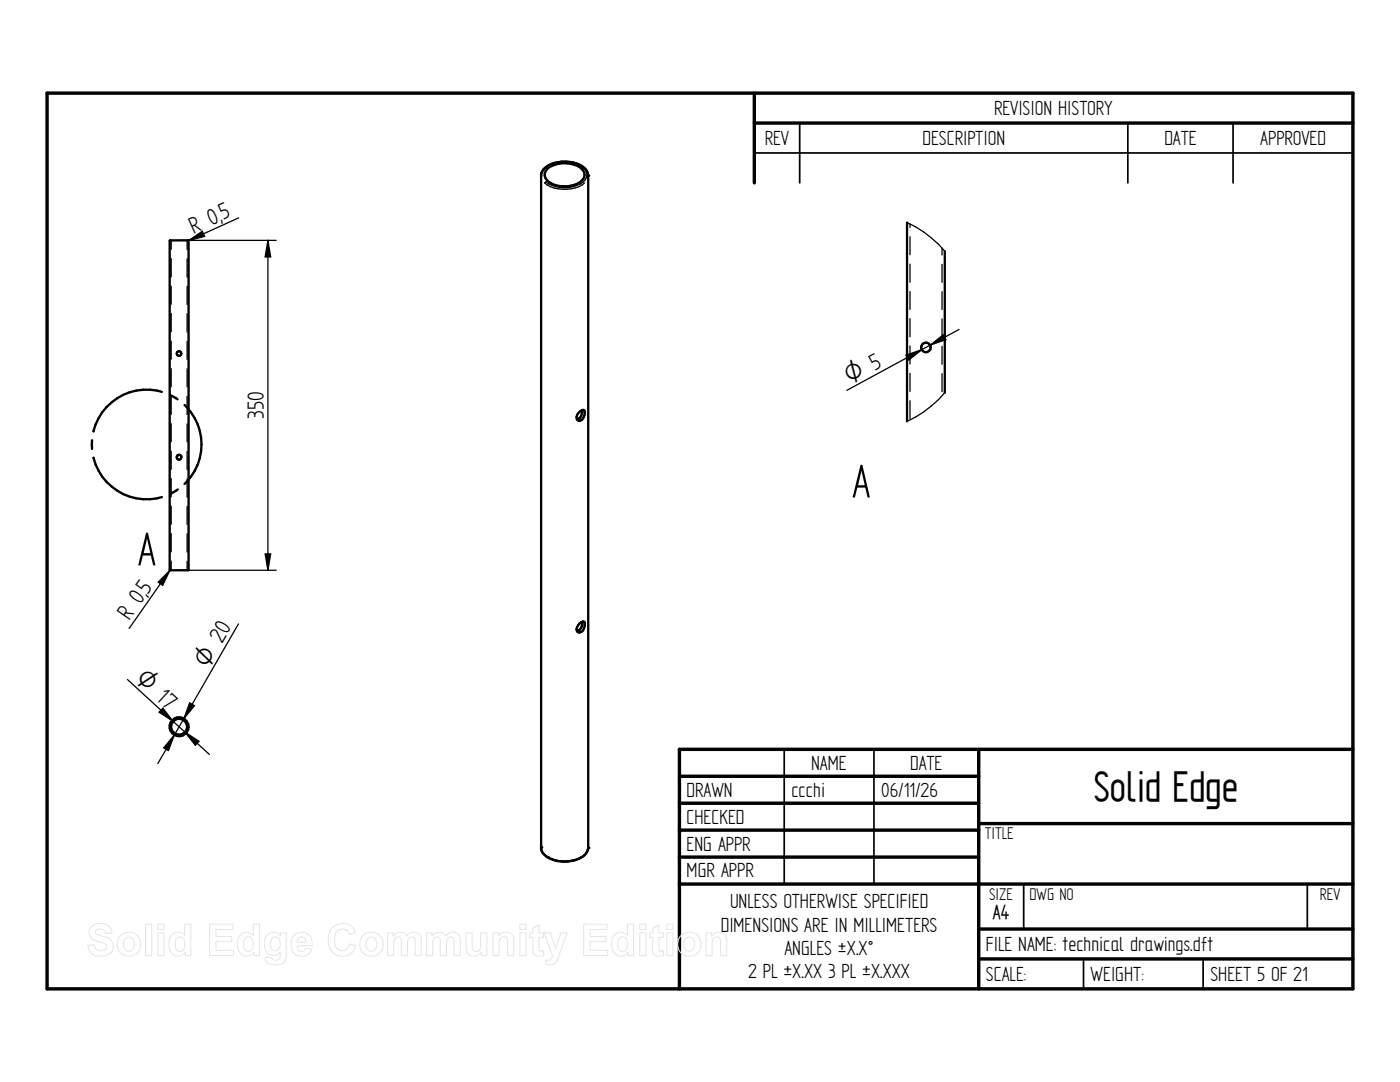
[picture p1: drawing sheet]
<svg xmlns="http://www.w3.org/2000/svg" width="279mm" height="216mm" viewBox="0 0 279 216" stroke-linecap="round" stroke-linejoin="round" font-family="sans-serif">
<g fill="none" stroke="#000" stroke-width=".68">
<path d="M9.4 18.6h260.6v178.7h-260.6zM150.5 18.6v17.9M150.5 24.6h119.5M135.6 154.9h59.7M195.3 149.5v47.8M270 149.5h-134.4v47.8M135.6 160.3h59.7M135.6 165.7h59.7M135.6 171h59.7M135.6 176.4h134.4M195.3 164.3h74.7M195.3 185.4h74.7"/>
<path d="M195.3 191.3h74.7"/>
</g>
<path d="M150.5 30.5h119.5M159.6 24.6v11.9M225.1 24.6v11.9M246.1 24.6v11.9M156.5 149.5v26.9M174.4 149.5v26.9M204.3 176.5v8.9M260.9 176.5v8.9M216.2 191.3v6M240.1 191.3v6" fill="none" stroke="#000" stroke-width=".34"/>
<g fill="none" stroke="#000" stroke-width=".47">
<path d="M109.2 33.7a5.8 5.8 0 0 1 6.8-.1 1.65 1.65 0 0 1 .6 1.6 1.65 1.65 0 0 1-1.2 1.3 6 6 0 0 1-6.2-.5 1.54 1.54 0 0 1 0-2.3zM34 48h3.6l-.1 65.8-3.6-.1zM181 44.4v39.7M188.6 50.1v28.3M32.3 78.2a10.9 10.9 0 0 0-13.6 7.9M34 78.8l1.4 .9M18.4 87.8v1.8M18.7 91.3a10.9 10.9 0 0 0 13.6 7.9M35.5 97.7l-1.5 .9M36.8 80.8a10.8 10.8 0 0 1 0 15.8M115.4 82.4a1.04 1.04 0 0 1 1.2-.5 1.52 1.52 0 0 1-1 2l-.3-.1a1 1 0 0 1 .1-1.4zM116.2 81.8a1.58 1.58 0 0 1-1.1 1.9"/>
<path d="M115.7 124.4l.6-.4 .2 .1a1.51 1.51 0 0 1-1 2.1l-.1-.1a.79 .79 0 0 1 0-1.3zM116.2 124.1a1.61 1.61 0 0 1-1.1 1.8M117.4 169.1v-134.2a3.6 3.6 0 0 0-3-2.5 6.2 6.2 0 0 0-5.7 1.2l-.5 .5-.2 .7v134.6a2.49 2.49 0 0 0 1.3 1.7M117.4 169.2l-.1 .4a3 3 0 0 1-1.5 1.6 7.6 7.6 0 0 1-6.2 0l-.2-.1"/>
<circle cx="35.7" cy="70.5" r=".47"/>
<circle cx="184.8" cy="69.3" r=".94"/>
<circle cx="35.7" cy="91.2" r=".48"/>
<circle cx="35.7" cy="145" r="1.89"/>
<circle cx="35.7" cy="145" r="1.59"/>
</g>
<g fill="none" stroke="#000" stroke-width=".25">
<path d="M108.7 36.5h.1M108.7 36.5a6.9 6.9 0 0 0 8 0M108.9 33.4a6.4 6.4 0 0 1 7.9 .5 1.89 1.89 0 0 1-1 2.8 6.4 6.4 0 0 1-6.9-.5M117.4 35.1h.1M34.2 48v1.7M34.2 51.6v3.6M34.2 57.1v3.6M35.7 48h19.4M37.3 48v1.8M37.3 51.6v3.7M37.3 57.1v3.6M37.6 48l2.8-1.9 .5 1.1z"/>
<path d="M47.6 43.5l-10.1 4.5M53.5 48l.5 3.3h-1.1zM53.5 48v65.8M181 44.4a21.2 21.2 0 0 1 7.6 5.7M181.6 44.7v.7M181.6 47.2v3.6M181.6 52.7v3.6M181.6 58.2v3.5M188 49.5v1.4M188 52.7v3.6M188 58.2v3.6M34.2 62.6v3.6"/>
<path d="M34.2 68.1v3.6M34.2 73.6v3.6M34.2 79v3.7M35.6 71h.1M35.8 71h.1M37.3 62.6v3.7M37.3 68.1v3.6M37.3 73.6v3.6M37.3 79.1v3.6M180.8 70.9l3.2-1.1-2.6 2zM181.6 63.6v3.6M181.6 69v3.6"/>
<path d="M181.6 74.5v3.6M181.6 80v3.5M183.9 69h.1M185.6 68.9h.1M185.6 68.9l2.7-2.1 .5 1zM188 63.6v3.6M188 69.1v3.6M188 74.5v3.6M188.6 78.4a22.2 22.2 0 0 1-7.6 5.7M191.4 65.7l-22.4 12.2M34.2 84.5v3.6M34.2 90v3.6"/>
<path d="M34.2 95.5v3.6M35.3 91.1h.1M36.2 91h.1M37.3 84.6v3.6M37.3 90.1v3.6M37.3 95.5v3.7M33.9 113.8l-1.4 3-.9-.6zM34 113.7l-8.2 11.7M34.2 101v3.6M34.2 106.5v3.6M34.2 112v1.8M35.7 113.8h19.4"/>
<path d="M37.3 101v3.6M37.3 106.5v3.7M37.3 112v1.8M52.9 110.5h1.1l-.5 3.3zM25.4 135.6l16.4 14.9M47.6 124.5l-10.9 18.9M32.5 141.3l2 2.6-2.8-1.8zM34.8 146.6l-1.2 3.2-.9-.6zM35.3 146.6h.1M35.3 146.9h.1M35.3 143.2h.1M35.3 143.4v.1"/>
<path d="M35.3 146.7v.2M36.2 143.5h.1M36.2 143.2h.1M36.2 143.2v.1M36.2 143.4v.1M36.2 146.6h.1M36.2 146.8v.1M36.7 143.4l-5.2 9M36.9 146.1l2.8 1.8-.7 .8zM37.8 140.3l1 .5-2.1 2.6zM108.7 170.5a6.8 6.8 0 0 0 8 0"/>
</g>
<g fill="#000">
<circle cx="117.4" cy="35.1" r=".23"/>
<circle cx="108" cy="169.1" r=".23"/>
<circle cx="109.3" cy="171.1" r=".23"/>
<circle cx="117.4" cy="169.2" r=".23"/>
</g>
<path d="M37.6 48l2.8-1.9 .5 1.1zM53.5 48l.5 3.3h-1.1zM180.8 70.9l3.2-1.1-2.6 2zM185.6 68.9l2.7-2.1 .5 1zM33.9 113.8l-1.4 3-.9-.6zM52.9 110.5h1.1l-.5 3.3zM32.5 141.3l2 2.6-2.8-1.8zM34.8 146.6l-1.2 3.2-.9-.6zM37.8 140.3l1 .5-2.1 2.6zM36.9 146.1l2.8 1.8-.7 .8z" fill="#000"/>
<g fill="none" stroke="#e6e6e6" stroke-width=".21">
<path d="M18.2 184.9a2.8 2.8 0 0 1 3.8 .2l.4 1.1-1.3 .1a1.11 1.11 0 0 0-1-.9 1.11 1.11 0 0 0-1.1 .6l.2 .4 .4 .2a4.6 4.6 0 0 1 2.8 1.3 2.03 2.03 0 0 1-.2 2.2 2.03 2.03 0 0 1-2.1 .7 2.26 2.26 0 0 1-2.6-2.2l1.3-.1a1.34 1.34 0 0 0 1.1 1.2 1.34 1.34 0 0 0 1.4-.9 1.2 1.2 0 0 0-1.2-.8 2.31 2.31 0 0 1-2.3-2l.1-.6zM24.1 186.7a2.37 2.37 0 0 1 3.5 .2 2.37 2.37 0 0 1-.6 3.5 2.37 2.37 0 0 1-3.4-1 2.68 2.68 0 0 1 .5-2.7zM25 187.4a1.09 1.09 0 0 1 1.3-.2 1.09 1.09 0 0 1 .5 1.2 1.12 1.12 0 0 1-1.1 1.4 1.12 1.12 0 0 1-1.1-1.4zM29 184.4h1.3v6.3h-1.3zM31.5 184.4h1.2v1.1h-1.2zM31.5 186.1h1.2v4.6h-1.2zM34.2 186.6a1.71 1.71 0 0 1 2.7 0v-2.2h1.2v6.3h-1.1v-.7a1.8 1.8 0 0 1-2.1 .7 1.8 1.8 0 0 1-1.2-1.9l.1-1.3zM35.2 187.3a.94 .94 0 0 1 1.1-.3 .94 .94 0 0 1 .6 1.1 1.27 1.27 0 0 1-1.2 1.7 1.79 1.79 0 0 1-.5-2.5zM41.8 184.4h4.7v1.1h-3.4v1.4h3.1v1h-3.1v1.7h3.5v1.1h-4.8zM47.9 186.6a1.71 1.71 0 0 1 2.6 0v-2.2h1.3v6.3h-1.1v-.7a1.8 1.8 0 0 1-2.1 .7 1.8 1.8 0 0 1-1.2-1.9l.1-1.3zM48.9 187.3a.94 .94 0 0 1 1.1-.3 .94 .94 0 0 1 .5 1.1 1.27 1.27 0 0 1-1.2 1.7 1.79 1.79 0 0 1-.4-2.5zM53.3 186.6a1.7 1.7 0 0 1 2.7 .2v-.7h1.1v4.1a1.85 1.85 0 0 1-2.1 2.3 1.62 1.62 0 0 1-2.1-1.5l1.4 .1a.85 .85 0 0 0 1 .5 .85 .85 0 0 0 .6-1v-.6a1.76 1.76 0 0 1-2 .5 1.76 1.76 0 0 1-1.1-1.7v-1.3z"/>
<path d="M54.2 187.3a1.02 1.02 0 0 1 1.3-.2 1.02 1.02 0 0 1 .4 1.3 1 1 0 0 1-.5 1.2 1 1 0 0 1-1.3-.4l-.1-1.2zM58.7 186.7a2.1 2.1 0 0 1 2.3-.5 2.1 2.1 0 0 1 1.3 2v.5h-3a.88 .88 0 0 0 .6 1.1 .88 .88 0 0 0 1.1-.6l1.2 .2a2.18 2.18 0 0 1-2.7 1.3 2.18 2.18 0 0 1-1.4-2.7l.2-.7zM59.6 187.2a.88 .88 0 0 1 1-.2 .88 .88 0 0 1 .5 1h-1.8zM66.3 185.2a2.72 2.72 0 0 1 4.7 .9l-1.3 .3a1.5 1.5 0 0 0-1.7-1 1.5 1.5 0 0 0-1.2 1.6 2.15 2.15 0 0 0 1.2 2.7 1.46 1.46 0 0 0 1.8-1.4l1.2 .4a2.81 2.81 0 0 1-3.3 2 2.81 2.81 0 0 1-2.2-3.1 3.6 3.6 0 0 1 .8-2.4zM72.4 186.7a2.37 2.37 0 0 1 3.6 .2 2.37 2.37 0 0 1-.7 3.5 2.37 2.37 0 0 1-3.3-1 2.68 2.68 0 0 1 .4-2.7zM73.3 187.4a1.09 1.09 0 0 1 1.4-.2 1.09 1.09 0 0 1 .5 1.2 1.12 1.12 0 0 1-1.1 1.4 1.12 1.12 0 0 1-1.1-1.4zM77.3 186.1h1.1v.7a1.61 1.61 0 0 1 2.8-.1 1.57 1.57 0 0 1 1.8-.6 1.57 1.57 0 0 1 1.1 1.7v2.9h-1.3v-3a.74 .74 0 0 0-.8-.7 .74 .74 0 0 0-.6 .8l-.1 2.9h-1.2v-2.9a.74 .74 0 0 0-.7-.9 .74 .74 0 0 0-.8 .9v2.9h-1.3zM85.1 186.1h1.1v.7a1.61 1.61 0 0 1 2.8-.1 1.57 1.57 0 0 1 1.8-.6 1.57 1.57 0 0 1 1.1 1.7v2.9h-1.3v-3a.74 .74 0 0 0-.8-.7 .74 .74 0 0 0-.6 .8l-.1 2.9h-1.2v-2.9a.74 .74 0 0 0-.7-.9 .74 .74 0 0 0-.8 .9v2.9h-1.3zM93 186.1h1.2v2.6a.85 .85 0 0 0 1 1.1 1.07 1.07 0 0 0 .7-1.3v-2.4h1.3v4.6h-1.1v-.7a1.63 1.63 0 0 1-2 .8 1.63 1.63 0 0 1-1.1-1.8zM98.4 186.1h1.1v.7a1.63 1.63 0 0 1 1.9-.8 1.63 1.63 0 0 1 1.1 1.8v2.9h-1.2v-2.8a.84 .84 0 0 0-.9-.9 .84 .84 0 0 0-.8 1v2.7h-1.2zM103.8 184.4h1.2v1.1h-1.2zM103.8 186.1h1.2v4.6h-1.2z"/>
<path d="M106.3 185.3l1.3-.8v1.6h.9v1h-.9v2.1a.49 .49 0 0 0 .2 .6 .49 .49 0 0 0 .6-.1l.1 .9a1.42 1.42 0 0 1-2.1-.7l-.1-2.8h-.6v-1h.6zM108.6 186.1h1.3l1 3.2 1-3.2h1.3l-1.9 5.2a1.72 1.72 0 0 1-2.3 1.2l-.1-1a.98 .98 0 0 0 1.4-.8zM116.5 184.4h4.7v1.1h-3.4v1.4h3.1v1h-3.1v1.7h3.5v1.1h-4.8zM122.6 186.6a1.71 1.71 0 0 1 2.6 0v-2.2h1.2v6.3h-1.1v-.7a1.8 1.8 0 0 1-2 .7 1.8 1.8 0 0 1-1.2-1.9v-1.3zM123.6 187.3a.94 .94 0 0 1 1.1-.3 .94 .94 0 0 1 .5 1.1 1.27 1.27 0 0 1-1.2 1.7 1.79 1.79 0 0 1-.4-2.5zM127.7 184.4h1.2v1.1h-1.2zM127.7 186.1h1.2v4.6h-1.2zM130.3 185.3l1.2-.8v1.6h.9v1h-.9v2.1a.49 .49 0 0 0 .2 .6 .49 .49 0 0 0 .7-.1l.1 .9a1.42 1.42 0 0 1-2.2-.7v-2.8h-.6v-1h.6zM133.1 184.4h1.2v1.1h-1.2zM133.1 186.1h1.2v4.6h-1.2zM135.9 186.7a2.37 2.37 0 0 1 3.5 .2 2.37 2.37 0 0 1-.6 3.5 2.37 2.37 0 0 1-3.4-1 2.68 2.68 0 0 1 .5-2.7zM136.8 187.4a1.09 1.09 0 0 1 1.3-.2 1.09 1.09 0 0 1 .5 1.2 1.12 1.12 0 0 1-1 1.4 1.12 1.12 0 0 1-1.1-1.4z"/>
<path d="M140.9 186.1h1.1v.7a1.63 1.63 0 0 1 1.9-.8 1.63 1.63 0 0 1 1.1 1.8v2.9h-1.2v-2.8a.84 .84 0 0 0-.9-.9 .84 .84 0 0 0-.8 1v2.7h-1.2z"/>
</g>
<g font-size="10.6">
<text x="170.1" y="99.3">A</text>
<text x="27.5" y="112.8">A</text>
</g>
<text font-size="9.5" x="218.3" y="159.9">Solid Edge</text>
<g font-size="5.3">
<text x="38.6" y="46.7" transform="rotate(-24 38.6 46.7)">R 0,</text>
<text x="44.5" y="44" transform="rotate(-24 44.5 44)">5</text>
<text x="52.7" y="83.7" transform="rotate(-90 52.7 83.7)">350</text>
<text x="29.5" y="118.7" transform="rotate(-55 29.5 118.7)">5</text>
<text x="25.8" y="124" transform="rotate(-55 25.8 124)">R 0,</text>
</g>
<g font-size="5.1">
<text x="169.6" y="76.6" transform="rotate(-28 169.6 76.6)">O 5</text>
<text x="26.8" y="135.8" transform="rotate(42 26.8 135.8)">O 17</text>
<text x="41.5" y="133.4" transform="rotate(-60 41.5 133.4)">O 20</text>
</g>
<g font-size="4.6">
<text x="198.4" y="22.9">REVISION HISTORY</text>
<text x="152.6" y="28.9">REV</text>
<text x="184.1" y="28.9">DESCRIPTION</text>
<text x="232.4" y="28.9">DATE</text>
<text x="251.5" y="28.9">APPROVED</text>
<text x="161.9" y="153.6">NAME</text>
<text x="181.7" y="153.6">DATE</text>
<text x="137" y="159">DRAWN</text>
<text x="157.9" y="159">ccchi</text>
<text x="175.9" y="159">06/11/26</text>
<text x="137" y="164.3">CHECKED</text>
<text x="137" y="169.7">ENG APPR</text>
<text x="137" y="175.1">MGR APPR</text>
<text x="143.8" y="185.9">DIMENSIONS ARE IN MILLIMETERS</text>
<text x="145.7" y="181.2">UNLESS OTHERWISE SPECIFIED</text>
<text x="198.2" y="183.4">A4</text>
<text x="156.5" y="190.6">ANGLES ±X.X°</text>
<text x="196.8" y="189.8">FILE NAME: technical drawings.dft</text>
<text x="149.3" y="195.2">2 PL ±X.XX 3 PL ±X.XXX</text>
<text x="196.8" y="195.7">SCALE:</text>
<text x="217.7" y="195.7">WEIGHT:</text>
<text x="241.6" y="195.7">SHEET 5 OF 21</text>
</g>
<g font-size="3.8">
<text x="196.5" y="167.4">TITLE</text>
<text x="197.4" y="179.5">SIZE</text>
<text x="205.5" y="179.5">DWG NO</text>
<text x="263.4" y="179.5">REV</text>
</g>
</svg>
